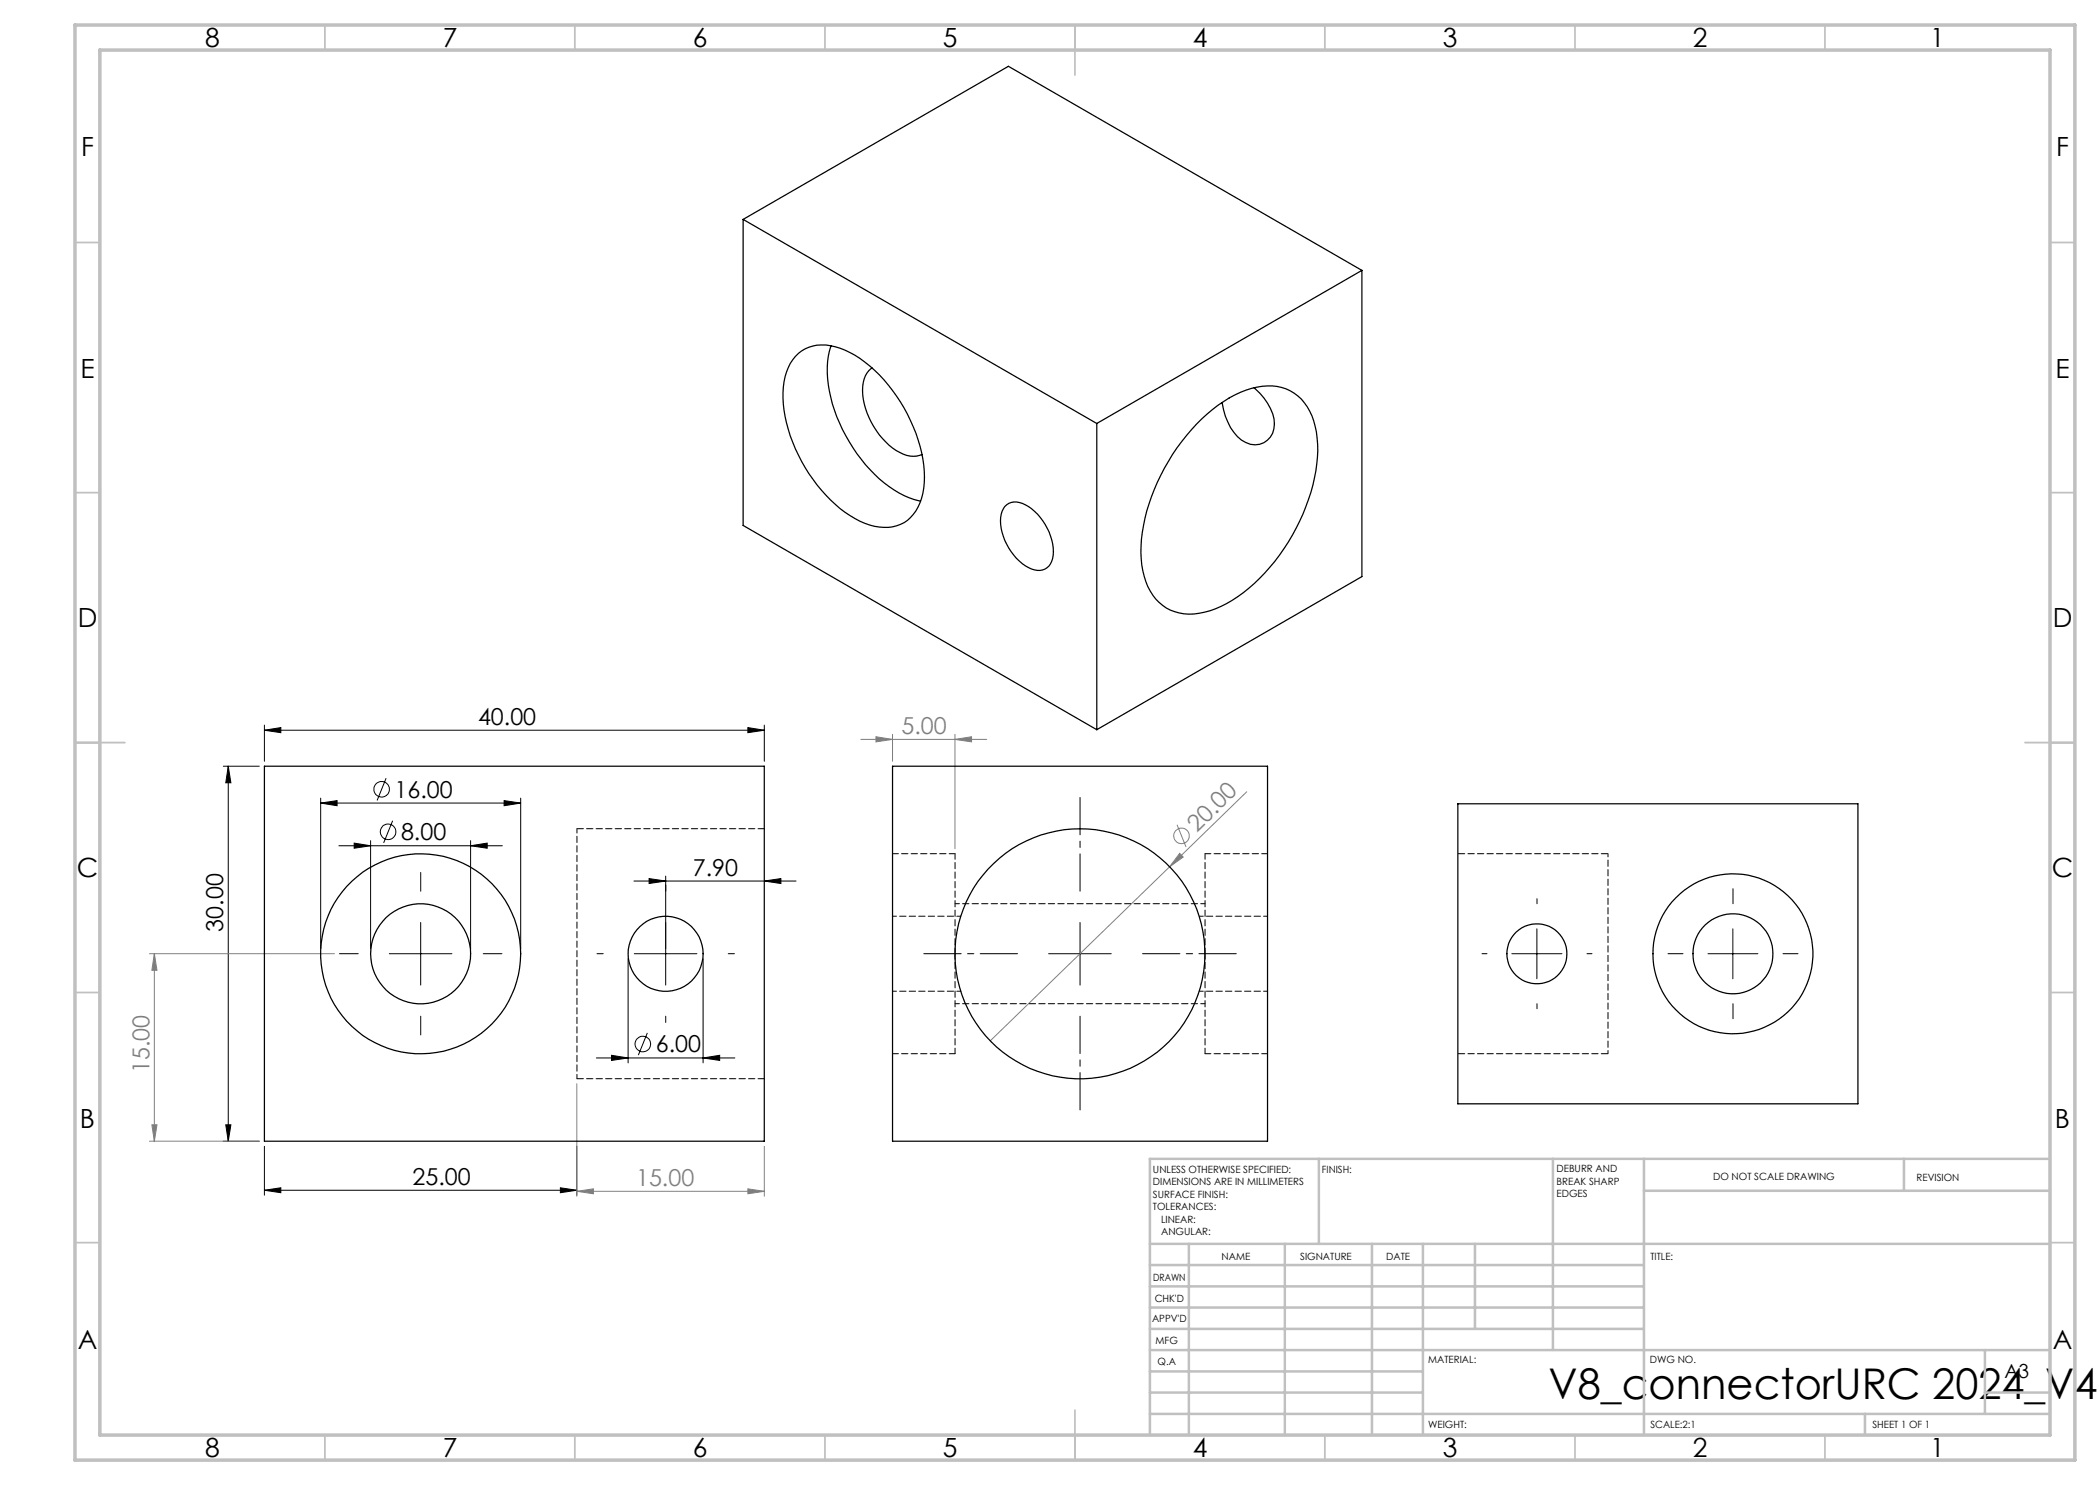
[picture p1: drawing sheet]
<svg xmlns="http://www.w3.org/2000/svg" width="420mm" height="297mm" viewBox="0 0 420 297" stroke-linecap="round" stroke-linejoin="round" font-family="sans-serif">
<g fill="none" stroke="#000" stroke-width=".2">
<path d="M44.7 153.2h7.2M45.6 153.2l.6 3.4h-1zM45.6 153.2v75M52.9 146l3.3-.5v1zM52.9 145v7.3M52.9 146h100M64.1 159.6v30.2M77.2 155.6l-1.8 4.5M104.1 159.6v30.2M149.6 145.5l3.3 .5-3.3 .5zM152.9 145v7.3M64.1 160.6l3.3-.5v1z"/>
<path d="M64.1 160.6h40M67.8 169.2h32.7M70.8 168.6l3.3 .6-3.3 .4zM74.1 168.1v21.7M78.5 164.1l-1.8 4.5M94.1 169.2l3.3-.6v1zM94.1 168.1v21.7M100.8 160.1l3.3 .5-3.3 .5zM126.8 176.2h32.4M129.8 175.7l3.3 .5-3.3 .5zM133.1 175.2v21.8M152.9 176.2l3.3-.5v1z"/>
<path d="M77.9 190.7h12.5M84.1 184.5v12.5M125.6 191.8v20.8M126.9 190.7h12.5M140.6 191.8v20.8M209.7 190.7h12.5M216 184.5v12.5M302.4 190.7h10M307.4 185.8v10M341.6 190.7h10M346.6 185.8v10M119.3 211.6h27.7"/>
<path d="M122.3 211.1l3.3 .5-3.3 .5zM129.5 206.6l-1.8 4.4M140.6 211.6l3.3-.5v1zM44.7 228.2h7.2M45.2 225h1l-.6 3.2zM52.9 238.1l3.3-.5v.9zM52.9 229.3v9.7M52.9 238.1h62.5M112.1 237.6l3.3 .5-3.3 .4zM115.4 229.3v9.7"/>
<circle cx="76.3" cy="157.9" r="1.55"/>
<circle cx="77.6" cy="166.4" r="1.55"/>
<circle cx="128.6" cy="208.8" r="1.55"/>
</g>
<g fill="none" stroke="#808080" stroke-width=".2">
<path d="M172.2 147.9h25.1M175.2 147.4l3.3 .5-3.3 .5zM178.5 146.9v5.4M191 147.9l3.3-.5v1zM191 146.9v22.9M249.3 158.4l-15.4 15M233.9 173.4l-35.9 34.8M235.4 165l1.8 4.4M235.9 170.7l.7 .7-2.7 2zM29.9 190.7h37M30.9 190.7l.5 3.4h-1zM30.9 190.7v37.5"/>
<path d="M115.4 216.7v22.6M29.9 228.2h22M30.4 225h1l-.5 3.2zM115.4 238.3l3.3-.5v1zM115.4 238.3h37.5M149.6 237.8l3.3 .5-3.3 .5zM152.9 229.3v10"/>
<circle cx="236.3" cy="167.2" r="1.56"/>
</g>
<path d="M216 178.2v-18.7M203.5 190.7h-18.7M228.5 190.7h18.8M216 203.2v18.8" fill="none" stroke="#000" stroke-width=".2" stroke-dasharray="15.2 1.3 1.3 1.3" stroke-dashoffset="7.8"/>
<g fill="none" stroke="#000" stroke-width=".2" stroke-dasharray="15.2 1.3 1.3 1.3">
<path d="M84.1 178.2v-3.7M133.1 178.2v-1.2M71.6 190.7h-3.7M96.6 190.7h3.8M120.6 190.7h-1.2M145.6 190.7h1.3M297.4 190.7h-1M307.4 180.7v-1M317.4 190.7h1M336.6 190.7h-3M346.6 180.7v-3M356.6 190.7h3"/>
<path d="M84.1 203.2v3.8M133.1 203.2v1.3M307.4 200.7v1M346.6 200.7v3"/>
</g>
<g fill="none" stroke="#c0c0c0" stroke-width=".35">
<path d="M65 5v5M115 5v5M165 5v5M215 5v10M265 5v5M315 5v5M365 5v5M15 48.5h5M410 48.5h5M15 98.5h5M410 98.5h5M15 148.5h10"/>
<path d="M405 148.5h10M15 198.5h5M410 198.5h5M15 248.5h5M410 248.5h5M65 287v5M115 287v5M165 287v5M215 282v10M265 287v5M315 287v5M365 287v5"/>
</g>
<g fill="none" stroke="#c0c0c0" stroke-width=".5">
<path d="M263.8 231.8v17M310.6 231.8v38.2M328.8 231.8v55.2M328.8 238.2h81.2M380.8 231.8v6.4M410 231.8h-180v55.2M230 248.8h180M230 257.3h98.8M230 253h98.8M237.8 248.8v38.2M257 248.8v38.2M274.4 248.8v38.2"/>
<path d="M284.6 248.8v38.2M295 248.8v17M230 265.8h98.8M230 261.5h98.8M230 278.5h54.6M230 274.3h54.6M230 270h180M397 278.5h13M397 270v12.8M230 282.8h180M373 282.8v4.2"/>
</g>
<path d="M15 5h400v287h-400zM20 10h390v277h-390z" fill="none" stroke="#c0c0c0" stroke-width=".7"/>
<g fill="#000">
<path d="M45.6 153.2l.6 3.4h-1zM45.2 225h1l-.6 3.2z"/>
<path d="M52.9 146l3.3-.5v1zM149.6 145.5l3.3 .5-3.3 .5zM52.9 238.1l3.3-.5v.9zM112.1 237.6l3.3 .5-3.3 .4zM64.1 160.6l3.3-.5v1zM100.8 160.1l3.3 .5-3.3 .5zM70.8 168.6l3.3 .6-3.3 .4zM94.1 169.2l3.3-.6v1zM122.3 211.1l3.3 .5-3.3 .5zM140.6 211.6l3.3-.5v1z"/>
<path d="M129.8 175.7l3.3 .5-3.3 .5zM152.9 176.2l3.3-.5v1z"/>
</g>
<g fill="#808080">
<path d="M235.9 170.7l.7 .7-2.7 2z"/>
<path d="M191 147.9l3.3-.5v1zM175.2 147.4l3.3 .5-3.3 .5z"/>
<path d="M115.4 238.3l3.3-.5v1zM149.6 237.8l3.3 .5-3.3 .5z"/>
<path d="M30.9 190.7l.5 3.4h-1zM30.4 225h1l-.5 3.2z"/>
</g>
<g fill="none" stroke="#000" stroke-width=".25">
<path d="M148.6 43.9l70.8 40.8M148.6 43.9v61.2l70.8 40.8M148.6 43.9l53.1-30.6 70.7 40.8M272.4 54.1v61.2l-53 30.6M272.4 54.1l-53 30.6M159.7 70.7a8 8 0 0 1 8.3-1.1 25.3 25.3 0 0 1 12.1 10.8 27.7 27.7 0 0 1 4.6 17.2 8.6 8.6 0 0 1-4.6 7.3 10.4 10.4 0 0 1-9.1-1.2 30.5 30.5 0 0 1-12.5-15.3 21.1 21.1 0 0 1-1.2-14 8.3 8.3 0 0 1 2.4-3.7zM166.2 69.1a20.2 20.2 0 0 0 .7 13 31.6 31.6 0 0 0 11.9 15.9 14.9 14.9 0 0 0 5.3 2.2M174.4 73.6a5 5 0 0 0-1.9 4.5 15.4 15.4 0 0 0 7.5 12.4 4.9 4.9 0 0 0 4.4 .4M250.8 77.6a10.7 10.7 0 0 1 4.1 7.2 4 4 0 0 1-2.2 3.8 4 4 0 0 1-4.4-.6 11.8 11.8 0 0 1-3.9-7.5M219.4 84.7v61.2M239.3 84.8a25 25 0 0 1 12.1-7.4 9.2 9.2 0 0 1 11.3 6.8 25.7 25.7 0 0 1-1 15.7 39.3 39.3 0 0 1-15.3 20.2 14.8 14.8 0 0 1-10.6 2.5 9.4 9.4 0 0 1-7-7.3 26.5 26.5 0 0 1 1.5-16 43.3 43.3 0 0 1 9-14.5zM200.9 101.3a3.2 3.2 0 0 1 4.2-.3 11.1 11.1 0 0 1 5.4 10.7 2.91 2.91 0 0 1-4.2 2.1 11 11 0 0 1-6.1-10.9z"/>
<path d="M52.9 153.2h100v75h-100zM178.5 153.2h75v75h-75zM291.6 160.8h80v60h-80z"/>
<circle cx="84.1" cy="190.8" r="10"/>
<circle cx="84.1" cy="190.8" r="20"/>
<circle cx="133.1" cy="190.8" r="7.5"/>
<circle cx="216" cy="190.8" r="25"/>
<circle cx="307.4" cy="190.8" r="6"/>
<circle cx="346.6" cy="190.8" r="8"/>
<circle cx="346.6" cy="190.8" r="16"/>
</g>
<path d="M115.4 165.7v50M241 180.7h-50M191 200.7h50" fill="none" stroke="#000" stroke-width=".2" stroke-dasharray="1.3 .6" stroke-dashoffset=".4"/>
<path d="M152.9 165.7h-37.5M115.4 215.7h37.5" fill="none" stroke="#000" stroke-width=".2" stroke-dasharray="1.3 .6"/>
<path d="M191 190.7v-20M241 190.7v-20M191 210.7v-20M241 210.7v-20" fill="none" stroke="#000" stroke-width=".2" stroke-dasharray="1.3 .6" stroke-dashoffset=".2"/>
<path d="M178.5 198.2h13.7M192.2 183.2h-13.7M239.9 198.2h13.6M253.5 183.2h-13.6" fill="none" stroke="#000" stroke-width=".2" stroke-dasharray="1.3 .6" stroke-dashoffset=".5"/>
<path d="M191 170.7h-12.5M253.5 170.7h-12.5M178.5 210.7h12.5M241 210.7h12.5" fill="none" stroke="#000" stroke-width=".2" stroke-dasharray="1.3 .6" stroke-dashoffset=".1"/>
<path d="M321.6 210.7v-40" fill="none" stroke="#000" stroke-width=".2" stroke-dasharray="1.3 .6" stroke-dashoffset=".6"/>
<path d="M321.6 170.7h-30M291.6 210.7h30" fill="none" stroke="#000" stroke-width=".2" stroke-dasharray="1.3 .6" stroke-dashoffset="-.1"/>
<text font-size="8.5" x="309.7" y="279.7">V8_connectorURC 2024_V4</text>
<g font-size="5.3">
<text x="41" y="9.5">8</text>
<text x="88.5" y="9.5">7</text>
<text x="138.5" y="9.5">6</text>
<text x="188.5" y="9.5">5</text>
<text x="238.5" y="9.5">4</text>
<text x="288.5" y="9.5">3</text>
<text x="338.5" y="9.5">2</text>
<text x="386" y="9.5">1</text>
<text x="16.2" y="31.2">F</text>
<text x="411.2" y="31.2">F</text>
<text x="16.1" y="75.5">E</text>
<text x="411.1" y="75.5">E</text>
<text x="15.5" y="125.5">D</text>
<text x="410.5" y="125.5">D</text>
<text x="15.4" y="175.5">C</text>
<text x="410.4" y="175.5">C</text>
<text x="16" y="225.5">B</text>
<text x="411" y="225.5">B</text>
<text x="15.5" y="269.7">A</text>
<text x="410.5" y="269.7">A</text>
<text x="41" y="291.5">8</text>
<text x="88.5" y="291.5">7</text>
<text x="138.5" y="291.5">6</text>
<text x="188.5" y="291.5">5</text>
<text x="238.5" y="291.5">4</text>
<text x="288.5" y="291.5">3</text>
<text x="338.5" y="291.5">2</text>
<text x="386" y="291.5">1</text>
</g>
<g font-size="4.7">
<text x="95.6" y="145">40.00</text>
<text x="78.9" y="159.5">16.00</text>
<text x="80.2" y="168.1">8.00</text>
<text x="138.6" y="175.2">7.90</text>
<text x="44.7" y="186.3" transform="rotate(-90 44.7 186.3)">30.00</text>
<text x="131.2" y="210.5">6.00</text>
<text x="82.5" y="237">25.00</text>
</g>
<g font-size="4.7" fill="#808080">
<text x="180.3" y="146.8">5.00</text>
<text x="239.4" y="166.6" transform="rotate(-44 239.4 166.6)">20.00</text>
<text x="29.9" y="214.6" transform="rotate(-90 29.9 214.6)">15.00</text>
<text x="127.2" y="237.2">15.00</text>
</g>
<text font-size="3.9" x="400.9" y="275.5">A3</text>
<g font-size="2">
<text x="230.6" y="234.6">UNLESS OTHERWISE SPECIFIED:</text>
<text x="230.6" y="237.1">DIMENSIONS ARE IN MILLIMETERS</text>
<text x="230.6" y="239.6">SURFACE FINISH:</text>
<text x="264.4" y="234.6">FINISH:</text>
<text x="311.3" y="234.5">DEBURR AND</text>
<text x="311.3" y="237">BREAK SHARP</text>
<text x="311.3" y="239.5">EDGES</text>
<text x="342.6" y="236">DO NOT SCALE DRAWING</text>
<text x="383.3" y="236.2">REVISION</text>
<text x="230.6" y="242.1">TOLERANCES:</text>
<text x="232.2" y="244.6">LINEAR:</text>
<text x="232.2" y="247.1">ANGULAR:</text>
<text x="244.3" y="252">NAME</text>
<text x="260" y="251.9">SIGNATURE</text>
<text x="277.2" y="251.9">DATE</text>
<text x="330.1" y="251.9">TITLE:</text>
<text x="230.6" y="256.1">DRAWN</text>
<text x="230.9" y="260.3">CHK'D</text>
<text x="230.4" y="264.4">APPV'D</text>
<text x="231.1" y="268.8">MFG</text>
<text x="231.5" y="273">Q.A</text>
<text x="285.6" y="272.5">MATERIAL:</text>
<text x="330" y="272.5">DWG NO.</text>
<text x="285.6" y="285.5">WEIGHT:</text>
<text x="330.1" y="285.6">SCALE:2:1</text>
<text x="374.5" y="285.6">SHEET 1 OF 1</text>
</g>
</svg>
